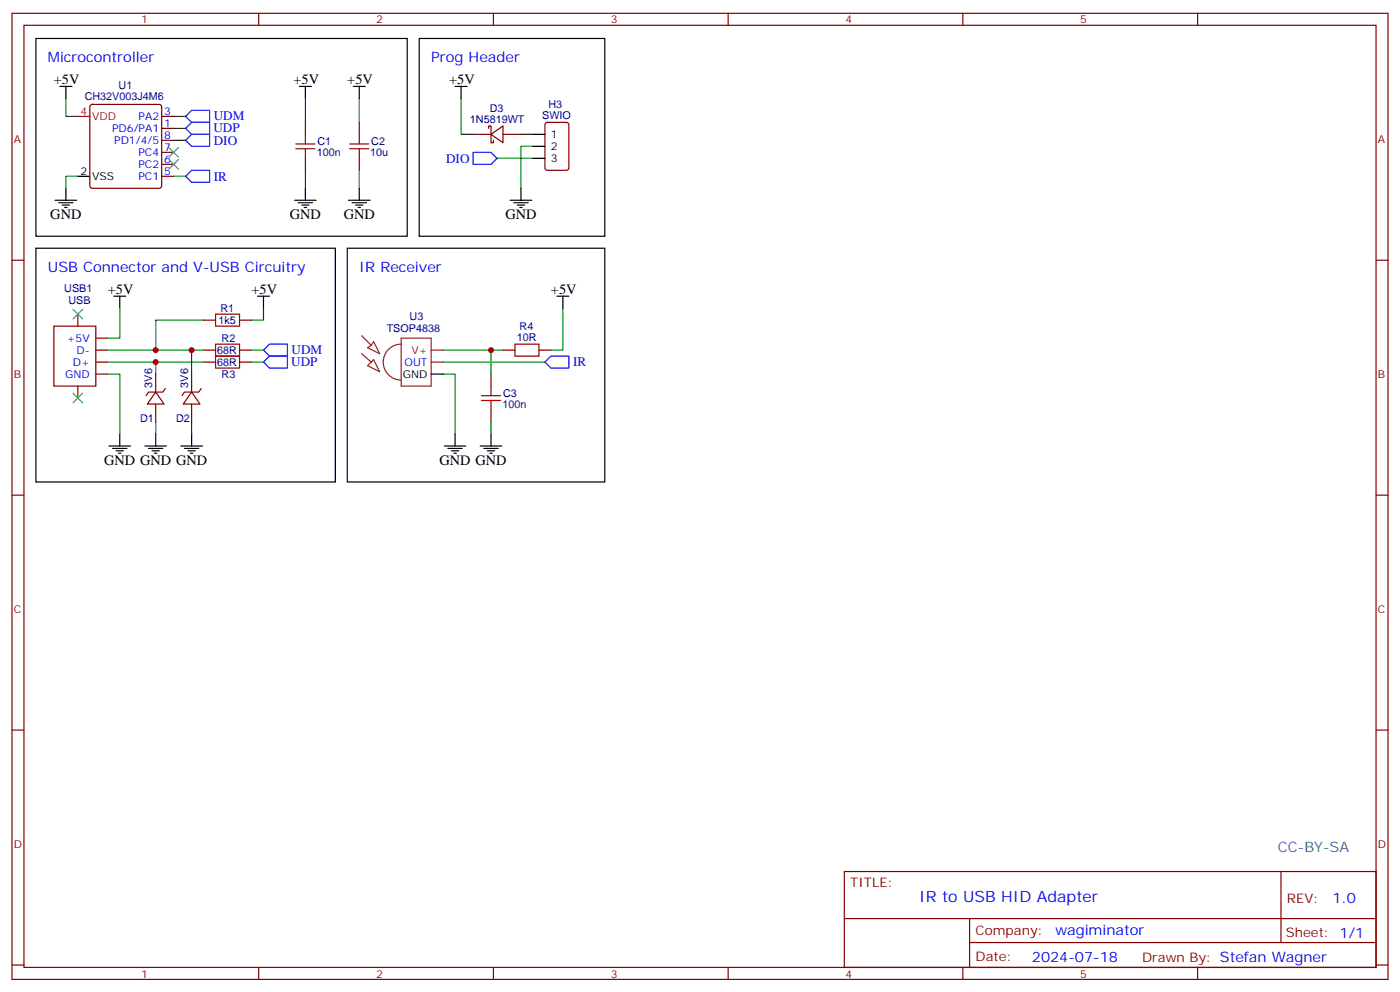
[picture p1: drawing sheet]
<svg xmlns="http://www.w3.org/2000/svg" width="412mm" height="292mm" viewBox="0 0 412 292" stroke-linecap="round" stroke-linejoin="round" font-family="sans-serif">
<g fill="none" stroke="#870000" stroke-width=".35">
<path d="M3.5 3.9h405.4v284.4h-405.4zM7.1 7.4h398.2v277.3h-398.2zM76.2 3.9v3.5M145.3 3.9v3.5M214.5 3.9v3.5M283.6 3.9v3.5M352.8 3.9v3.5M3.5 76.6h3.6M405.3 76.6h3.6M3.5 145.7h3.6M405.3 145.7h3.6M3.5 214.9h3.6"/>
<path d="M405.3 214.9h3.6M248.7 256.5h156.6v28.2h-156.6zM377.3 256.5v20.9M248.7 270.4h156.5M285.6 277.4h119.6M285.6 270.4v14.1M3.5 284h3.6M76.2 284.7v3.6M145.3 284.7v3.6M214.5 284.7v3.6M283.6 284.7v3.6M352.8 284.7v3.6"/>
<path d="M405.3 284h3.6"/>
</g>
<path d="M15.9 96h12.3v17.6h-12.3z" fill="#fff" stroke="#870000" stroke-width=".35"/>
<g fill="none" stroke="#870000" stroke-width=".35">
<path d="M26.7 30.9l.5-.2h19.7l.5 .2 .2 .5v23.3l-.2 .5-.5 .2h-19.7l-.5-.2-.2-.5v-23.3zM47.6 37.8h3.6M47.6 34.3h3.6M90 36v3.5M105.8 36v3.5M139.3 39.5h5.3M143.9 37.8v-.7h.7v4.9h.7v-.7M144.6 39.5l3.6-2.4v4.9zM148.2 39.5h5.3M160.7 36.2l.5-.2h5.7l.6 .4 .1 13-.5 .7h-5.9l-.6-.4-.1-13zM47.6 51.9h3.6M47.6 48.4h3.6"/>
<path d="M47.6 44.8h3.6M47.6 41.3h3.6M90 46.6v3.5M105.8 46.6v3.5M22.9 92.5v3.5M28.2 99.5h3.5M60 94.2h3.5M70.6 94.2h3.5M22.9 113.6v3.6M28.2 103h3.5M28.2 106.6h3.5M28.2 110.1h3.5"/>
<path d="M45.9 115.4l2.4 3.5h-4.9zM45.9 110.1v5.3M45.9 118.9v5.3M48.7 114.3l-.7 1.1h-4.3l-.7 1.1M56.4 115.4l2.5 3.5h-4.9zM56.4 110.1v5.3M56.4 118.9v5.3M59.3 114.3l-.7 1.1h-4.3l-.7 1.1M60 103h3.5M60 106.6h3.5M70.6 103h3.5M70.6 106.6h3.5"/>
<path d="M144.6 110.1v3.5M148.2 103h3.5M158.7 103h3.6M144.6 120.7v3.5"/>
</g>
<g fill="none" stroke="#a10000" stroke-width=".35">
<path d="M90 39.5v2.9M105.8 39.5v2.9M87.1 42.4h5.7M87.1 43.8h5.7M90 43.8v2.8M103 42.4h5.7M103 43.8h5.7M105.8 43.8v2.8M63.5 92.5h7.1v3.5h-7.1zM63.5 101.3h7.1v3.5h-7.1zM63.5 104.8h7.1v3.5h-7.1zM141.8 117.9h5.7"/>
<path d="M141.8 116.5h5.7M144.6 113.6v2.9M144.6 117.9v2.8M151.7 101.3h7v3.5h-7z"/>
</g>
<g fill="none" stroke="#008700" stroke-width=".35">
<path d="M19.4 29v5.3h3.5M51.2 34.3h3.5M51.2 37.8h3.5M90 29v7M105.8 29v7M135.8 29v10.5h3.5M153.5 39.5h3.5M22.9 51.9h-3.5v3.5M51.2 41.3h3.5M51.2 51.9h3.5M90 50.1v5.3M105.8 50.1v5.3"/>
<path d="M146.4 46.6h10.6M157 43.1h-3.5v12.3M35.3 90.7v8.8h-3.6M60 94.2h-14.1v8.8M77.6 90.7v3.5h-3.5M165.8 90.7v12.3h-3.5M31.7 110.1h3.6v17.6M31.7 106.6h28.3M31.7 103h28.3M45.9 106.6v3.5M56.4 103v7.1M74.1 106.6h3.5"/>
<path d="M74.1 103h3.5M130.5 110.1h3.6v17.6M130.5 106.6h30M130.5 103h17.7M144.6 103v7.1M45.9 124.2v3.5M56.4 124.2v3.5M144.6 124.2v3.5"/>
</g>
<path d="M54.7 34.3l1.7-1.8h5.3v3.5h-5.3zM56.4 36h5.3v3.5h-5.3l-1.7-1.7zM54.7 41.3l1.7-1.8h5.3v3.6h-5.3zM54.7 51.9l1.7-1.8h5.3v3.6h-5.3zM139.3 44.8h5.3l1.8 1.8-1.8 1.8h-5.3zM77.6 103l1.8-1.7h5.3v3.5h-5.3zM77.6 106.6l1.8-1.8h5.3v3.5h-5.3zM160.5 106.6l1.8-1.8h5.3v3.5h-5.3z" fill="none" stroke="#00f" stroke-width=".35"/>
<g fill="none" stroke="#000" stroke-width=".35">
<path d="M10.6 11.3h109.3v58.2h-109.3zM123.5 11.3h54.7v58.2h-54.7zM17.6 25.4h3.6M19.4 25.4v3.6M88.2 25.4h3.5M90 25.4v3.6M104.1 25.4h3.5M105.8 25.4v3.6M134.1 25.4h3.5M135.8 25.4v3.6M157 39.5h3.5M16.2 58.9h6.4"/>
<path d="M17.3 59.7h4.2M19.4 55.4v3.5M22.9 51.9h3.6M86.8 58.9h6.3M87.8 59.7h4.3M90 55.4v3.5M102.7 58.9h6.3M103.7 59.7h4.2M105.8 55.4v3.5M150.3 58.9h6.3M151.3 59.7h4.3M153.5 55.4v3.5"/>
<path d="M157 46.6h3.5M157 43.1h3.5M10.6 73.1h88.2v68.8h-88.2zM18.3 60.4h2.2M19 61.1h.8M88.9 60.4h2.1M89.6 61.1h.7M102.3 73.1h75.9v68.8h-75.9zM104.8 60.4h2.1M105.5 61.1h.7M152.4 60.4h2.1M153.1 61.1h.7"/>
<path d="M33.5 87.2h3.5M35.3 87.2v3.5M75.8 87.2h3.6M77.6 87.2v3.5M164 87.2h3.6M165.8 87.2v3.5M127 110.1h3.5M32.1 131.3h6.4M33.2 132h4.2M34.2 132.7h2.1M34.9 133.4h.7M35.3 127.7v3.6"/>
<path d="M42.7 131.3h6.3M43.7 132h4.3M44.8 132.7h2.1M45.5 133.4h.7M45.9 127.7v3.6M53.3 131.3h6.3M54.3 132h4.3M55.4 132.7h2.1M56.1 133.4h.7M56.4 127.7v3.6M130.9 131.3h6.3M131.9 132h4.3"/>
<path d="M133 132.7h2.1M133.7 133.4h.7M134.1 127.7v3.6M141.5 131.3h6.3M142.5 132h4.3M143.6 132.7h2.1M144.3 133.4h.7M144.6 127.7v3.6"/>
</g>
<path d="M49.7 47l2.9 2.8M49.7 43.4l2.9 2.8M52.6 47l-2.9 2.8M52.6 43.4l-2.9 2.8M21.5 91.1l2.8 2.8M24.3 91.1l-2.8 2.8M21.5 115.7l2.8 2.9M24.3 115.7l-2.8 2.9" fill="none" stroke="#3c3" stroke-width=".35"/>
<path d="M22.9 34.3h3.6M127 103h3.5" fill="none" stroke="#f00" stroke-width=".35"/>
<path d="M106.5 98.8l2.9 2.8M118.2 99.5h8.8v14.1h-8.8zM106.5 104.1l2.9 2.5M108.3 102.3l1.1-.7 .7-1 1.7 3.5zM110.1 105.9l1.7 3.5-3.5-1.8zM118.2 101.3a5.3 5.3 0 0 0-5.3 5.3 5.3 5.3 0 0 0 5.3 5.3M127 106.6h3.5" fill="none" stroke="#8c2424" stroke-width=".35"/>
<g fill="#c00">
<circle cx="45.9" cy="103" r=".88"/>
<circle cx="56.4" cy="103" r=".88"/>
<circle cx="45.9" cy="106.6" r=".88"/>
<circle cx="144.6" cy="103" r=".88"/>
</g>
<text font-size="4.6" fill="#00f" x="270.8" y="265.5">IR to USB HID Adapter</text>
<g font-size="4.2" fill="#00f">
<text x="14.1" y="18.4">Microcontroller</text>
<text x="127" y="18.4">Prog Header</text>
<text x="14.1" y="80.1">USB Connector and V-USB Circuitry</text>
<text x="105.8" y="80.1">IR Receiver</text>
<text x="392.5" y="265.8">1.0</text>
<text x="310.9" y="275.3">w</text>
<text x="314.3" y="275.3">agiminator</text>
<text x="304" y="283.1">2024-07-18</text>
</g>
<g font-size="4.2">
<text x="15.9" y="24.7">+5V</text>
<text x="86.4" y="24.7">+5V</text>
<text x="102.3" y="24.7">+5V</text>
<text x="132.3" y="24.7">+5V</text>
<text x="14.8" y="64.6">GND</text>
<text x="85.4" y="64.6">GND</text>
<text x="101.2" y="64.6">GND</text>
<text x="148.9" y="64.6">GND</text>
<text x="31.7" y="86.5">+5V</text>
<text x="74.1" y="86.5">+5V</text>
<text x="162.3" y="86.5">+5V</text>
<text x="30.7" y="136.9">GND GND GND</text>
<text x="129.5" y="136.9">GND GND</text>
</g>
<text font-size="4.2" fill="#0099b0" x="376.4" y="250.9">CC-BY-SA</text>
<g font-size="3.9" fill="#00f">
<text x="63" y="35.3">UDM</text>
<text x="62.9" y="38.9">UDP</text>
<text x="63" y="42.6">DIO</text>
<text x="131.4" y="47.9">DIO</text>
<text x="63" y="53.1">IR</text>
<text x="85.8" y="107.7">UDP</text>
<text x="85.9" y="104.1">UDM</text>
<text x="168.8" y="107.8">IR</text>
</g>
<g font-size="3.9" fill="#800">
<text x="250.5" y="261.1">TITLE:</text>
<text x="379.1" y="265.8">REV:</text>
<text x="287.4" y="275.3">Company:</text>
<text x="378.7" y="275.9">Sheet: 1/1</text>
<text x="287.4" y="283">Date:</text>
<text x="336.4" y="283.1">Draw</text>
<text x="346.6" y="283.1">n By: Stefan Wagner</text>
</g>
<g font-size="3.2" fill="#800">
<text x="41.6" y="6.9">1</text>
<text x="110.8" y="6.9">2</text>
<text x="179.9" y="6.9">3</text>
<text x="249.1" y="6.9">4</text>
<text x="318.2" y="6.9">5</text>
<text x="4.1" y="42">A</text>
<text x="405.9" y="42">A</text>
<text x="4.1" y="111.2">B</text>
<text x="405.9" y="111.2">B</text>
<text x="4.1" y="180.3">C</text>
<text x="405.9" y="180.3">C</text>
<text x="4.1" y="249.4">D</text>
<text x="405.9" y="249.4">D</text>
<text x="41.6" y="287.7">1</text>
<text x="110.8" y="287.7">2</text>
<text x="179.9" y="287.7">3</text>
<text x="249.1" y="287.7">4</text>
<text x="318.2" y="287.7">5</text>
</g>
<g font-size="3.2" fill="#000080">
<text x="25" y="29.4">CH32V003J4M6</text>
<text x="34.9" y="26.3">U1</text>
<text x="144.3" y="32.8">D3</text>
<text x="159.7" y="35">SWIO</text>
<text x="161.6" y="31.8">H3</text>
<text x="138.4" y="36.1">1N5819WT</text>
<text x="93.4" y="45.9">100n</text>
<text x="93.5" y="42.8">C1</text>
<text x="109.1" y="45.9">10u</text>
<text x="109.4" y="42.8">C2</text>
<text x="18.9" y="85.9">USB1</text>
<text x="20.1" y="89.4">USB</text>
<text x="64.4" y="95.4">1k5</text>
<text x="64.9" y="91.8">R1</text>
<text x="120.7" y="94.3">U3</text>
<text x="65.3" y="100.7">R2</text>
<text x="113.9" y="97.8">TSOP4838</text>
<text x="152.2" y="100.3">10R</text>
<text x="153.1" y="97">R4</text>
<text x="64" y="104.2">68R</text>
<text x="64" y="107.7">68R</text>
<text x="65.3" y="111.2">R3</text>
<text x="44.8" y="114.1" transform="rotate(-90 44.8 114.1)">3V6</text>
<text x="55.4" y="114.1" transform="rotate(-90 55.4 114.1)">3V6</text>
<text x="148.2" y="116.8">C3</text>
<text x="41.3" y="124.2">D1</text>
<text x="51.9" y="124.2">D2</text>
<text x="148" y="120">100n</text>
</g>
<g font-size="3.2" fill="#f00">
<text x="23.7" y="33.9">4</text>
<text x="27.2" y="35.3">VDD</text>
<text x="121.2" y="104.1">V+</text>
</g>
<g font-size="3.2" fill="#00f">
<text x="40.8" y="35.3">PA2</text>
<text x="48.3" y="33.9">3</text>
<text x="33" y="38.8">PD6/PA1</text>
<text x="48.3" y="37.4">1</text>
<text x="48.3" y="41">8</text>
<text x="33.6" y="42.4">PD1/4/5</text>
<text x="40.8" y="45.9">PC4</text>
<text x="48.3" y="44.5">7</text>
<text x="40.8" y="53">PC1</text>
<text x="40.8" y="49.4">PC2</text>
<text x="48.3" y="51.5">5</text>
<text x="48.3" y="48">6</text>
<text x="19.7" y="100.6">+5V</text>
<text x="21.4" y="107.6">D+</text>
<text x="22.6" y="104.1">D-</text>
<text x="119.2" y="107.6">OUT</text>
<text x="19.2" y="111.2">GND</text>
</g>
<g font-size="3.2">
<text x="162.3" y="40.6">1</text>
<text x="162.3" y="47.7">3</text>
<text x="162.3" y="44.1">2</text>
<text x="23.7" y="51.5">2</text>
<text x="27.2" y="53">VSS</text>
<text x="118.7" y="111.2">GND</text>
</g>
</svg>
